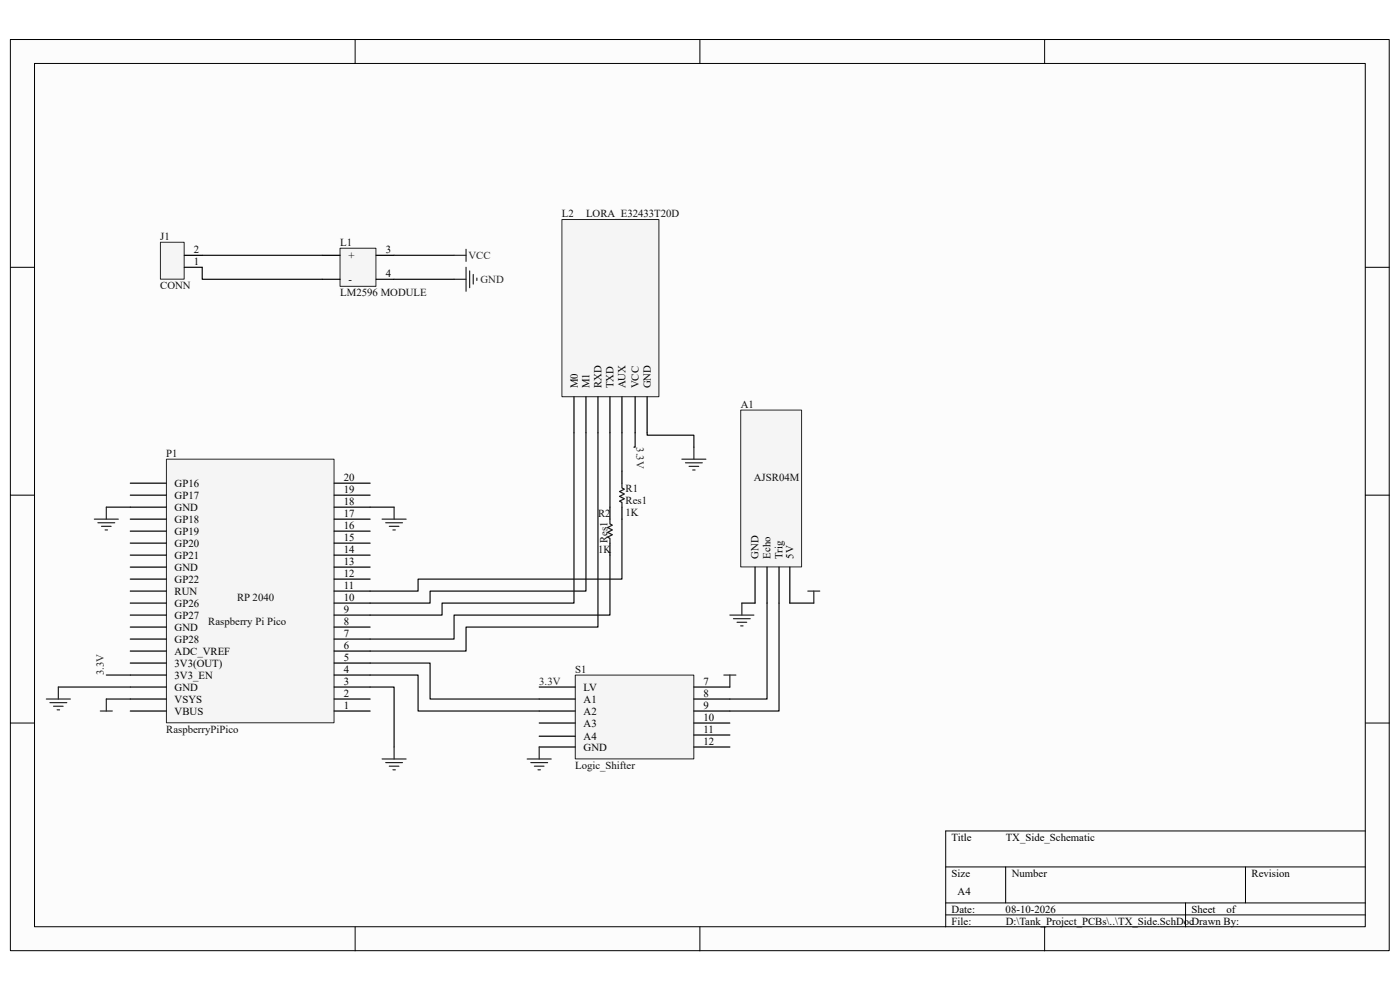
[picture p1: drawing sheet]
<svg xmlns="http://www.w3.org/2000/svg" width="297mm" height="210mm" viewBox="0 0 297 210" stroke-linecap="round" stroke-linejoin="round" font-family="sans-serif">
<path d="M2.2 8.4h292.5v193.3h-292.5z" fill="#fcfcfc"/>
<path d="M2.2 8.4h292.5v193.3h-292.5z" fill="none" stroke="#000" stroke-width=".21"/>
<path d="M7.4 13.5h282.2v183.1h-282.2z" fill="#fcfcfc"/>
<g fill="none" stroke="#000" stroke-width=".21">
<path d="M7.3 13.5h282.3v183.1h-282.3zM75.3 8.4v5.1M148.5 8.4v5.1M221.6 8.4v5.1M2.2 56.7h5.1M289.7 56.7h5.1M2.2 105h5.1M289.7 105h5.1M2.2 153.4h5.1M289.7 153.4h5.1M289.7 176.3h-89.1v20.3M75.3 196.6v5.1"/>
<path d="M148.5 196.6v5.1M200.6 183.9h89.1M200.6 191.5h89.1M200.6 194.1h89.1M213.4 183.9v7.6M221.6 196.6v5.1M251.5 191.5v5.1M264.2 183.9v7.6"/>
</g>
<path d="M34.1 51.4h5v7.8h-5z" fill="#f5f5f5"/>
<path d="M34 51.4h5.1v7.8h-5.1z" fill="none" stroke="#262626" stroke-width=".21"/>
<path d="M39.1 56.7h3.8M39.1 54.2h3.8" fill="none" stroke="#000" stroke-width=".25"/>
<path d="M72.2 52.7h7.6v8h-7.6z" fill="#f5f5f5"/>
<path d="M72.1 52.7h7.7v8h-7.7z" fill="none" stroke="#262626" stroke-width=".21"/>
<path d="M68.3 54.2h3.9M68.3 59.2h3.9M79.8 54.2h3.8M79.8 59.2h3.8M131.9 100v2.5M129.4 107.6v2.5M129.4 115.2v2.6M131.9 107.6v2.5" fill="none" stroke="#000" stroke-width=".25"/>
<path d="M42.9 56.7v2.5h25.4M42.9 54.2h25.4M83.6 54.2h12.7M83.6 59.2h12.7M129.4 91.8v15.8M131.9 91.8v8.2M134.7 91.8v3.1h-.2M137.3 91.8v.5h9.9v2.6M157.4 127.9h2.8M162.7 127.9v20.4h-7.9M165.3 127.9v22.9h-10.5M167.6 127.9h5" fill="none" stroke="#0e0e0e" stroke-width=".25"/>
<g fill="none" stroke="#262626" stroke-width=".25">
<path d="M96.3 59.2h2.6M96.3 54.2h2.6M98.9 52.9v2.5M98.9 56.7v5.1M99.6 57.5v3.5M100.4 58.2v2.1M101.2 59v.5M144.7 97.4h5.1M145.4 98.2h3.6M146.2 98.9h2M147 99.7h.5M147.2 94.9v2.5"/>
<path d="M154.8 130.5h5.1M155.6 131.2h3.6M156.4 132h2M157.1 132.8h.5M157.4 127.9v2.6M171.4 125.4h2.5M172.6 125.4v2.5M153.6 143.2h2.5M154.8 143.2v2.5"/>
</g>
<path d="M129.4 110.1v1l.5 .3-1 .5 1 .5-1 .5 1 .5-1 .5 .5 .3v1M131.9 102.5v1l.6 .3-1.1 .5 1.1 .5-1.1 .5 1.1 .5-1.1 .5 .5 .3v1" fill="none" stroke="#1c1c1c" stroke-width=".25"/>
<path d="M157.2 87h12.9v33.3h-12.9z" fill="#f5f5f5"/>
<path d="M157.1 87h13v33.3h-13z" fill="none" stroke="#262626" stroke-width=".21"/>
<path d="M160.2 120.3v7.6M162.7 120.3v7.6M165.3 120.3v7.6M167.6 120.3v7.6" fill="none" stroke="#000" stroke-width=".25"/>
<path d="M122.1 143.3h25.1v17.7h-25.1z" fill="#f5f5f5"/>
<path d="M122 143.2h25.2v17.8h-25.2z" fill="none" stroke="#262626" stroke-width=".21"/>
<path d="M114.4 145.7h7.6M114.4 148.3h7.6M114.4 150.8h7.6M114.4 153.4h7.6M114.4 156.2h7.6M114.4 158.5h7.6M147.2 145.7h7.6M147.2 148.3h7.6M147.2 150.8h7.6M147.2 153.4h7.6M147.2 158.5h7.6M147.2 155.9h7.6" fill="none" stroke="#000" stroke-width=".25"/>
<path d="M119.3 46.6h20.5v37.6h-20.5z" fill="#f5f5f5"/>
<path d="M119.2 46.6h20.6v37.6h-20.6z" fill="none" stroke="#262626" stroke-width=".21"/>
<path d="M121.8 84.2v7.6M124.3 84.2v7.6M126.9 84.2v7.6M129.4 84.2v7.6M131.9 84.2v7.6M134.7 84.2v7.6M137.3 84.2v7.6" fill="none" stroke="#000" stroke-width=".25"/>
<path d="M21.3 150.8h2.5M22.6 148.3v2.5" fill="none" stroke="#262626" stroke-width=".25"/>
<path d="M121.8 91.8v36.1h-28v2.6h-15.3M124.3 91.8v33.6h-33.1v2.5h-12.7M126.9 91.8v41.2h-28v5.1h-20.4M129.4 117.8v12.7h-33.1v5.1h-17.8M131.9 110.1v12.8h-43.2v2.5h-10.2M22.6 148.3h5M22.6 143.2h5M78.5 143.2h10.2v7.6h25.7M78.5 140.7h12.7v7.6h23.2" fill="none" stroke="#0e0e0e" stroke-width=".25"/>
<path d="M35.3 97.5h35.6v55.8h-35.6z" fill="#f5f5f5"/>
<path d="M35.3 97.4h35.6v55.9h-35.6z" fill="none" stroke="#262626" stroke-width=".21"/>
<g fill="none" stroke="#000" stroke-width=".25">
<path d="M27.6 117.8h7.7M27.6 115.2h7.7M27.6 112.7h7.7M27.6 110.1h7.7M27.6 107.6h7.7M27.6 105h7.7M27.6 102.5h7.7M70.9 117.8h7.6M70.9 115.2h7.6M70.9 112.7h7.6M70.9 110.1h7.6M70.9 107.6h7.6"/>
<path d="M70.9 105h7.6M70.9 102.5h7.6M27.6 138.1h7.7M27.6 135.6h7.7M27.6 133h7.7M27.6 130.5h7.7M27.6 127.9h7.7M27.6 125.4h7.7M27.6 122.9h7.7M27.6 120.3h7.7M70.9 138.1h7.6M70.9 135.6h7.6"/>
<path d="M70.9 133h7.6M70.9 130.5h7.6M70.9 127.9h7.6M70.9 125.4h7.6M70.9 122.9h7.6M70.9 120.3h7.6M27.6 150.8h7.7M27.6 148.3h7.7M27.6 145.7h7.7M27.6 143.2h7.7M27.6 140.7h7.7M70.9 150.8h7.6"/>
<path d="M70.9 148.3h7.6M70.9 145.7h7.6M70.9 143.2h7.6M70.9 140.7h7.6"/>
</g>
<g fill="none" stroke="#262626" stroke-width=".25">
<path d="M20 110.1h5.1M20.8 110.9h3.5M21.5 111.7h2.1M22.3 112.4h.5M22.6 107.6v2.5M81.1 110.1h5.1M81.8 110.9h3.6M82.6 111.7h2M83.4 112.4h.5M83.6 107.6v2.5M9.8 148.3h5.1M10.6 149.1h3.6"/>
<path d="M11.4 149.8h2M12.1 150.6h.5M12.4 145.7v2.6M83.6 158.5v2.5M114.4 158.5v2.5M81.1 161h5.1M81.8 161.8h3.6M82.6 162.5h2M83.4 163.3h.5M111.8 161h5.1M112.6 161.8h3.6M113.4 162.5h2"/>
<path d="M114.1 163.3h.5"/>
</g>
<path d="M22.6 107.6h5M78.5 107.6h5.1M12.4 145.7h15.2M78.5 145.7h5.1v12.8" fill="none" stroke="#0e0e0e" stroke-width=".25"/>
<g font-size="2.3" fill="#0e0e0e">
<text x="119.2" y="46">L2</text>
<text x="124.3" y="46">LORA_E32433T20D</text>
<text x="34" y="50.9">J1</text>
<text x="72.2" y="52.2">L1</text>
<text x="34" y="61.3">CONN</text>
<text x="72.2" y="62.8">LM2596 MODULE</text>
<text x="157.1" y="86.5">A1</text>
<text x="35.3" y="96.9">P1</text>
<text x="159.9" y="102">AJSR04M</text>
<text x="132.7" y="104.3">R1</text>
<text x="132.7" y="106.8">Res1</text>
<text x="126.9" y="109.6">R2</text>
<text x="132.7" y="109.4">1K</text>
<text x="126.9" y="117.3">1K</text>
<text x="128.9" y="115.2" transform="rotate(-90 128.9 115.2)">Res1</text>
<text x="50.3" y="127.4">RP 2040</text>
<text x="44.2" y="132.5">Raspberry Pi Pico</text>
<text x="122" y="142.7">S1</text>
<text x="35.3" y="155.4">RaspberryPiPico</text>
<text x="122" y="163.1">Logic_Shifter</text>
</g>
<g font-size="2.3">
<text x="41.1" y="53.7">2</text>
<text x="81.8" y="53.7">3</text>
<text x="41.1" y="56.2">1</text>
<text x="74" y="54.9">+</text>
<text x="81.8" y="58.8">4</text>
<text x="74" y="60">-</text>
<text x="122.6" y="82.4" transform="rotate(-90 122.6 82.4)">M0</text>
<text x="125.1" y="82.4" transform="rotate(-90 125.1 82.4)">M1</text>
<text x="127.6" y="82.4" transform="rotate(-90 127.6 82.4)">RXD</text>
<text x="130.2" y="82.4" transform="rotate(-90 130.2 82.4)">TXD</text>
<text x="132.7" y="82.4" transform="rotate(-90 132.7 82.4)">AUX</text>
<text x="135.5" y="82.4" transform="rotate(-90 135.5 82.4)">VCC</text>
<text x="138" y="82.4" transform="rotate(-90 138 82.4)">GND</text>
<text x="72.9" y="102">20</text>
<text x="37" y="103.3">GP16</text>
<text x="37" y="105.8">GP17</text>
<text x="72.9" y="107.1">18</text>
<text x="72.9" y="104.6">19</text>
<text x="37" y="108.4">GND</text>
<text x="37" y="110.9">GP18</text>
<text x="37" y="113.5">GP19</text>
<text x="72.9" y="112.2">16</text>
<text x="72.9" y="109.6">17</text>
<text x="37" y="116">GP20</text>
<text x="37" y="118.5">GP21</text>
<text x="72.9" y="119.8">13</text>
<text x="72.9" y="117.3">14</text>
<text x="72.9" y="114.7">15</text>
<text x="160.9" y="118.5" transform="rotate(-90 160.9 118.5)">GND</text>
<text x="163.5" y="118.5" transform="rotate(-90 163.5 118.5)">Echo</text>
<text x="166" y="118.5" transform="rotate(-90 166 118.5)">Trig</text>
<text x="168.3" y="118.5" transform="rotate(-90 168.3 118.5)">5V</text>
<text x="37" y="121.1">GND</text>
<text x="37" y="123.6">GP22</text>
<text x="72.9" y="124.9">11</text>
<text x="72.9" y="122.3">12</text>
<text x="37" y="126.2">RUN</text>
<text x="37" y="128.7">GP26</text>
<text x="37" y="131.3">GP27</text>
<text x="72.9" y="130">9</text>
<text x="72.9" y="127.4">10</text>
<text x="37" y="133.8">GND</text>
<text x="37" y="136.4">GP28</text>
<text x="72.9" y="137.6">6</text>
<text x="72.9" y="135.1">7</text>
<text x="72.9" y="132.5">8</text>
<text x="37" y="138.9">ADC_VREF</text>
<text x="37" y="141.4">3V3(OUT)</text>
<text x="37" y="144">3V3_EN</text>
<text x="72.9" y="142.7">4</text>
<text x="72.9" y="140.2">5</text>
<text x="37" y="146.5">GND</text>
<text x="37" y="149.1">VSYS</text>
<text x="72.9" y="147.8">2</text>
<text x="72.9" y="145.2">3</text>
<text x="123.8" y="146.5">LV</text>
<text x="123.8" y="149.1">A1</text>
<text x="149.2" y="145.2">7</text>
<text x="149.2" y="147.8">8</text>
<text x="37" y="151.6">VBUS</text>
<text x="72.9" y="150.3">1</text>
<text x="123.8" y="151.6">A2</text>
<text x="123.8" y="154.1">A3</text>
<text x="149.2" y="150.3">9</text>
<text x="149.2" y="152.9">10</text>
<text x="149.2" y="155.4">11</text>
<text x="123.8" y="157">A4</text>
<text x="123.8" y="159.3">GND</text>
<text x="149.2" y="158">12</text>
<text x="201.9" y="178.3">Title</text>
<text x="213.4" y="178.3">TX_Side_Schematic</text>
<text x="201.9" y="186">Size</text>
<text x="214.6" y="186">Number</text>
<text x="265.5" y="186">Revision</text>
<text x="203.2" y="189.8">A4</text>
<text x="201.9" y="193.6">Date:</text>
<text x="201.9" y="196.1">File:</text>
<text x="213.3" y="193.6">08-10-2026</text>
<text x="213.4" y="196.1">D:\Tank_Project_PCBs\..\TX_Side.SchDocDrawn By:</text>
<text x="252.8" y="193.6">Sheet</text>
<text x="260.2" y="193.6">of</text>
</g>
<g font-size="2.3" fill="#262626">
<text x="99.4" y="54.9">VCC</text>
<text x="101.9" y="60">GND</text>
<text x="135" y="94.9" transform="rotate(90 135 94.9)">3.3V</text>
<text x="22.1" y="143.2" transform="rotate(-90 22.1 143.2)">3.3V</text>
<text x="114.4" y="145.2">3.3V</text>
</g>
</svg>
